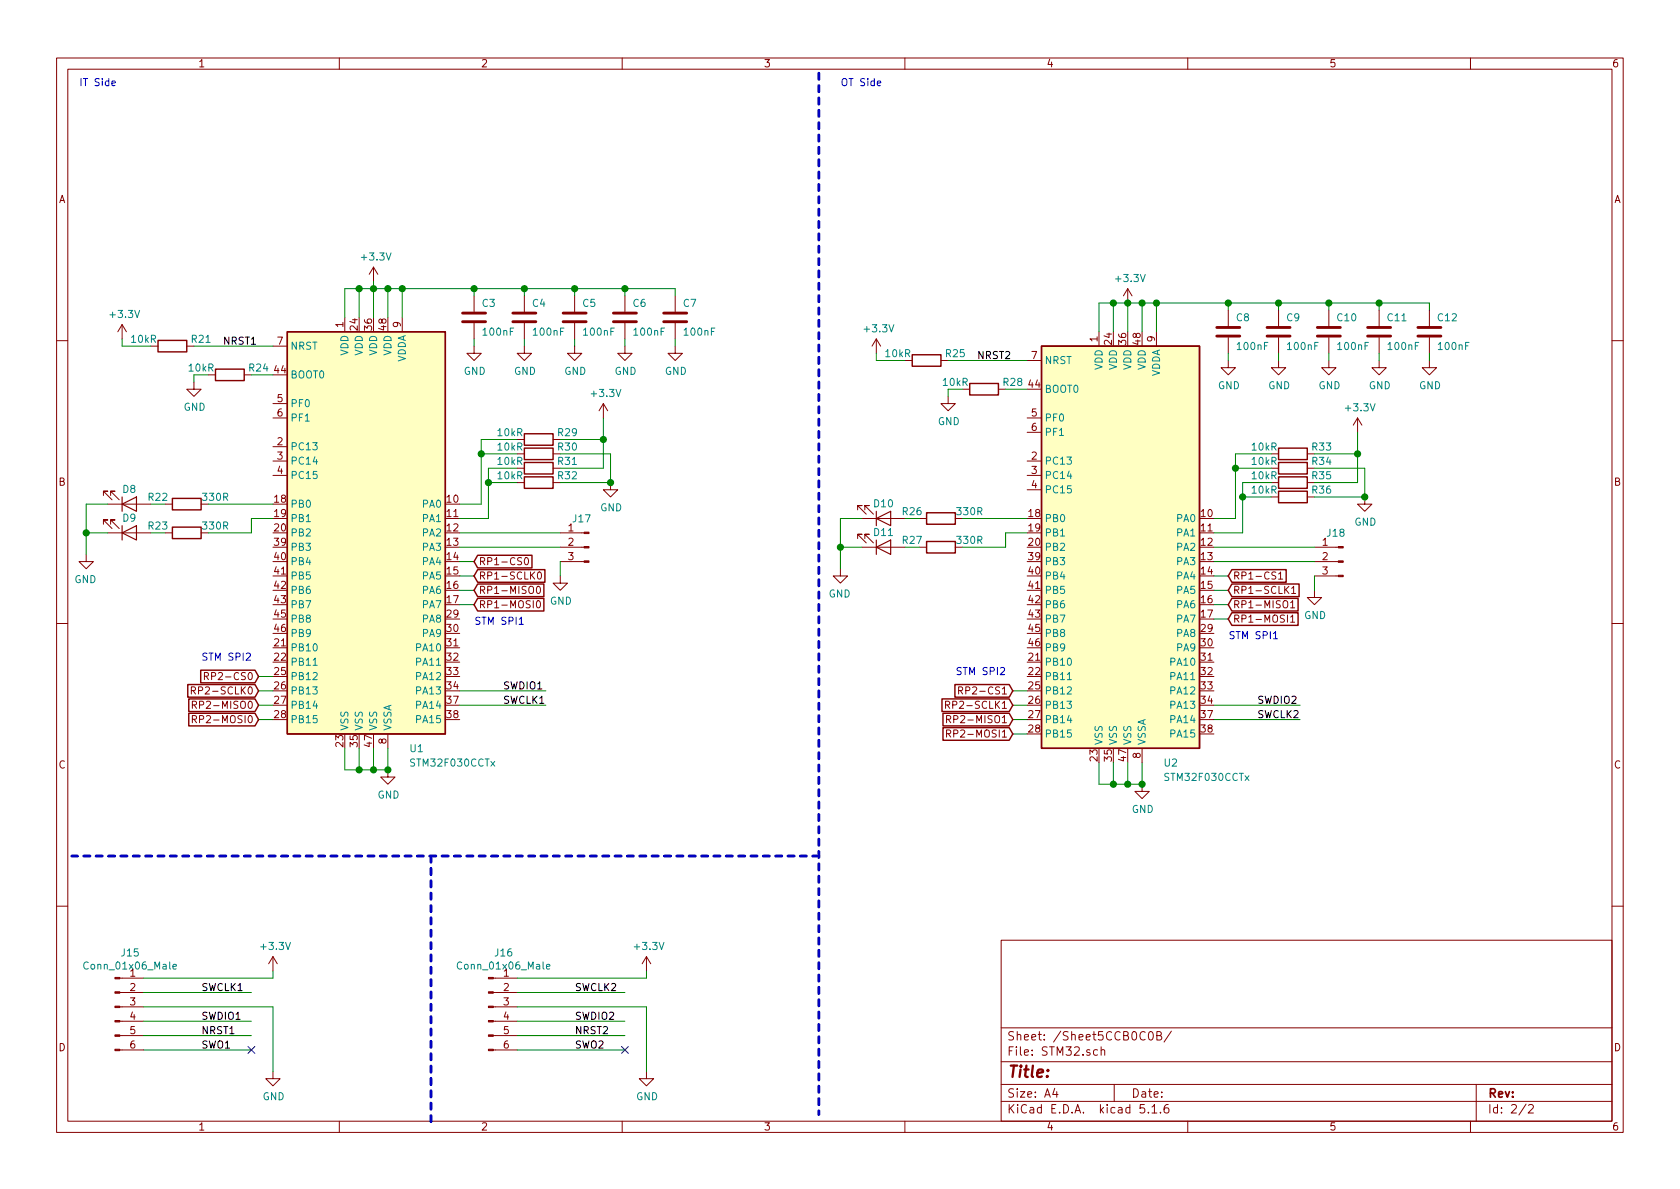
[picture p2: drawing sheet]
EESchema Schematic File Version 4
LIBS:networkScanner-cache
EELAYER 26 0
EELAYER END
$Descr A4 11693 8268
encoding utf-8
Sheet 2 2
Title ""
Date ""
Rev ""
Comp ""
Comment1 ""
Comment2 ""
Comment3 ""
Comment4 ""
$EndDescr
$Comp
L MCU_ST_STM32F0:STM32F030CCTx U?
U 1 1
P 2600 3700
AR Path="/5CCB0DD6" Ref="U?"  Part="1" 
AR Path="/5CCB0C0C/5CCB0DD6" Ref="U1"  Part="1" 
F 0 "U1" H 2900 2200 50  0000 C CNN
F 1 "STM32F030CCTx" H 3150 2100 50  0000 C CNN
F 2 "Package_QFP:LQFP-48_7x7mm_P0.5mm" H 2000 2300 50  0001 R CNN
F 3 "http://www.st.com/st-web-ui/static/active/en/resource/technical/document/datasheet/DM00088500.pdf" H 2600 3700 50  0001 C CNN
	1    2600 3700
	1    0    0    -1  
$EndComp
$Comp
L MCU_ST_STM32F0:STM32F030CCTx U?
U 1 1
P 7850 3800
AR Path="/5CCB1128" Ref="U?"  Part="1" 
AR Path="/5CCB0C0C/5CCB1128" Ref="U2"  Part="1" 
F 0 "U2" H 8150 2300 50  0000 C CNN
F 1 "STM32F030CCTx" H 8400 2200 50  0000 C CNN
F 2 "Package_QFP:LQFP-48_7x7mm_P0.5mm" H 7250 2400 50  0001 R CNN
F 3 "http://www.st.com/st-web-ui/static/active/en/resource/technical/document/datasheet/DM00088500.pdf" H 7850 3800 50  0001 C CNN
	1    7850 3800
	1    0    0    -1  
$EndComp
$Comp
L power:+3.3V #PWR?
U 1 1
P 2600 1950
AR Path="/5CCBFDB9" Ref="#PWR?"  Part="1" 
AR Path="/5CCB0C0C/5CCBFDB9" Ref="#PWR0110"  Part="1" 
F 0 "#PWR0110" H 2600 1800 50  0001 C CNN
F 1 "+3.3V" H 2615 2123 50  0000 C CNN
F 2 "" H 2600 1950 50  0001 C CNN
F 3 "" H 2600 1950 50  0001 C CNN
	1    2600 1950
	1    0    0    -1  
$EndComp
Wire Notes Line width 20
	5700 500  5700 7750
Wire Wire Line
	2400 2200 2400 2000
Wire Wire Line
	2500 2200 2500 2000
Wire Wire Line
	2400 2000 2500 2000
Connection ~ 2500 2000
Wire Wire Line
	2500 2000 2600 2000
Wire Wire Line
	2600 2200 2600 2000
Connection ~ 2600 2000
Wire Wire Line
	2600 2000 2700 2000
Wire Wire Line
	2700 2000 2700 2200
Wire Wire Line
	2700 2000 2800 2000
Wire Wire Line
	2800 2000 2800 2200
Connection ~ 2700 2000
$Comp
L power:+3.3V #PWR?
U 1 1
P 7850 2100
AR Path="/5CE3070F" Ref="#PWR?"  Part="1" 
AR Path="/5CCB0C0C/5CE3070F" Ref="#PWR0141"  Part="1" 
F 0 "#PWR0141" H 7850 1950 50  0001 C CNN
F 1 "+3.3V" H 7865 2273 50  0000 C CNN
F 2 "" H 7850 2100 50  0001 C CNN
F 3 "" H 7850 2100 50  0001 C CNN
	1    7850 2100
	1    0    0    -1  
$EndComp
Wire Wire Line
	7650 2300 7650 2100
Wire Wire Line
	7750 2300 7750 2100
Wire Wire Line
	7650 2100 7750 2100
Connection ~ 7750 2100
Wire Wire Line
	7750 2100 7850 2100
Wire Wire Line
	7850 2300 7850 2100
Connection ~ 7850 2100
Wire Wire Line
	7850 2100 7950 2100
Wire Wire Line
	7950 2100 7950 2300
Wire Wire Line
	7950 2100 8050 2100
Wire Wire Line
	8050 2100 8050 2300
Connection ~ 7950 2100
$Comp
L power:GND #PWR?
U 1 1
P 2700 5350
AR Path="/5CE3B4EA" Ref="#PWR?"  Part="1" 
AR Path="/5CCB0C0C/5CE3B4EA" Ref="#PWR0142"  Part="1" 
F 0 "#PWR0142" H 2700 5100 50  0001 C CNN
F 1 "GND" H 2705 5177 50  0000 C CNN
F 2 "" H 2700 5350 50  0001 C CNN
F 3 "" H 2700 5350 50  0001 C CNN
	1    2700 5350
	1    0    0    -1  
$EndComp
Wire Wire Line
	2700 5350 2700 5200
Wire Wire Line
	2600 5200 2600 5350
Wire Wire Line
	2600 5350 2700 5350
Connection ~ 2700 5350
Wire Wire Line
	2500 5200 2500 5350
Wire Wire Line
	2500 5350 2600 5350
Connection ~ 2600 5350
Wire Wire Line
	2400 5200 2400 5350
Wire Wire Line
	2400 5350 2500 5350
Connection ~ 2500 5350
$Comp
L power:GND #PWR?
U 1 1
P 7950 5450
AR Path="/5CE3BC42" Ref="#PWR?"  Part="1" 
AR Path="/5CCB0C0C/5CE3BC42" Ref="#PWR0143"  Part="1" 
F 0 "#PWR0143" H 7950 5200 50  0001 C CNN
F 1 "GND" H 7955 5277 50  0000 C CNN
F 2 "" H 7950 5450 50  0001 C CNN
F 3 "" H 7950 5450 50  0001 C CNN
	1    7950 5450
	1    0    0    -1  
$EndComp
Wire Wire Line
	7950 5450 7950 5300
Wire Wire Line
	7850 5300 7850 5450
Wire Wire Line
	7850 5450 7950 5450
Connection ~ 7950 5450
Wire Wire Line
	7750 5300 7750 5450
Wire Wire Line
	7750 5450 7850 5450
Connection ~ 7850 5450
Wire Wire Line
	7650 5300 7650 5450
Wire Wire Line
	7650 5450 7750 5450
Connection ~ 7750 5450
Text GLabel 3300 4100 2    50   Input ~ 0
RP1-MISO0
Text GLabel 3300 4200 2    50   Input ~ 0
RP1-MOSI0
Text GLabel 3300 4000 2    50   Input ~ 0
RP1-SCLK0
Text GLabel 1800 4800 0    50   Input ~ 0
RP2-SCLK0
Text GLabel 1800 4900 0    50   Input ~ 0
RP2-MISO0
Text GLabel 1800 5000 0    50   Input ~ 0
RP2-MOSI0
$Comp
L Connector:Conn_01x03_Male J?
U 1 1
P 4100 3800
AR Path="/5CE41322" Ref="J?"  Part="1" 
AR Path="/5CCB0C0C/5CE41322" Ref="J17"  Part="1" 
F 0 "J17" H 4150 4000 50  0000 C CNN
F 1 "Conn_01x03_Male" H 4206 3987 50  0001 C CNN
F 2 "Connector_PinHeader_2.54mm:PinHeader_1x03_P2.54mm_Vertical" H 4100 3800 50  0001 C CNN
F 3 "~" H 4100 3800 50  0001 C CNN
	1    4100 3800
	-1   0    0    -1  
$EndComp
$Comp
L power:GND #PWR?
U 1 1
P 3900 4000
AR Path="/5CE4132B" Ref="#PWR?"  Part="1" 
AR Path="/5CCB0C0C/5CE4132B" Ref="#PWR0144"  Part="1" 
F 0 "#PWR0144" H 3900 3750 50  0001 C CNN
F 1 "GND" H 3905 3827 50  0000 C CNN
F 2 "" H 3900 4000 50  0001 C CNN
F 3 "" H 3900 4000 50  0001 C CNN
	1    3900 4000
	1    0    0    -1  
$EndComp
Wire Wire Line
	3900 3900 3900 4000
Wire Wire Line
	3200 3700 3900 3700
Wire Wire Line
	3200 3800 3900 3800
Wire Wire Line
	3200 4000 3300 4000
Wire Wire Line
	3300 4100 3200 4100
Wire Wire Line
	3300 4200 3200 4200
Wire Wire Line
	1800 4800 1900 4800
Wire Wire Line
	1900 4900 1800 4900
Wire Wire Line
	1900 5000 1800 5000
$Comp
L Device:C C3
U 1 1
P 3300 2200
F 0 "C3" H 3350 2300 50  0000 L CNN
F 1 "100nF" H 3350 2100 50  0000 L CNN
F 2 "Capacitor_SMD:C_0603_1608Metric_Pad1.05x0.95mm_HandSolder" H 3338 2050 50  0001 C CNN
F 3 "~" H 3300 2200 50  0001 C CNN
	1    3300 2200
	1    0    0    -1  
$EndComp
$Comp
L Device:C C4
U 1 1
P 3650 2200
F 0 "C4" H 3700 2300 50  0000 L CNN
F 1 "100nF" H 3700 2100 50  0000 L CNN
F 2 "Capacitor_SMD:C_0603_1608Metric_Pad1.05x0.95mm_HandSolder" H 3688 2050 50  0001 C CNN
F 3 "~" H 3650 2200 50  0001 C CNN
	1    3650 2200
	1    0    0    -1  
$EndComp
$Comp
L Device:C C5
U 1 1
P 4000 2200
F 0 "C5" H 4050 2300 50  0000 L CNN
F 1 "100nF" H 4050 2100 50  0000 L CNN
F 2 "Capacitor_SMD:C_0603_1608Metric_Pad1.05x0.95mm_HandSolder" H 4038 2050 50  0001 C CNN
F 3 "~" H 4000 2200 50  0001 C CNN
	1    4000 2200
	1    0    0    -1  
$EndComp
$Comp
L Device:C C6
U 1 1
P 4350 2200
F 0 "C6" H 4400 2300 50  0000 L CNN
F 1 "100nF" H 4400 2100 50  0000 L CNN
F 2 "Capacitor_SMD:C_0603_1608Metric_Pad1.05x0.95mm_HandSolder" H 4388 2050 50  0001 C CNN
F 3 "~" H 4350 2200 50  0001 C CNN
	1    4350 2200
	1    0    0    -1  
$EndComp
$Comp
L Device:C C7
U 1 1
P 4700 2200
F 0 "C7" H 4750 2300 50  0000 L CNN
F 1 "100nF" H 4750 2100 50  0000 L CNN
F 2 "Capacitor_SMD:C_0603_1608Metric_Pad1.05x0.95mm_HandSolder" H 4738 2050 50  0001 C CNN
F 3 "~" H 4700 2200 50  0001 C CNN
	1    4700 2200
	1    0    0    -1  
$EndComp
Wire Wire Line
	2800 2000 3300 2000
Wire Wire Line
	4700 2000 4700 2050
Connection ~ 2800 2000
Wire Wire Line
	4350 2050 4350 2000
Connection ~ 4350 2000
Wire Wire Line
	4350 2000 4700 2000
Wire Wire Line
	4000 2050 4000 2000
Connection ~ 4000 2000
Wire Wire Line
	4000 2000 4350 2000
Wire Wire Line
	3650 2050 3650 2000
Connection ~ 3650 2000
Wire Wire Line
	3650 2000 4000 2000
Wire Wire Line
	3300 2050 3300 2000
Connection ~ 3300 2000
Wire Wire Line
	3300 2000 3650 2000
$Comp
L power:GND #PWR?
U 1 1
P 3300 2400
AR Path="/5CE4A768" Ref="#PWR?"  Part="1" 
AR Path="/5CCB0C0C/5CE4A768" Ref="#PWR0145"  Part="1" 
F 0 "#PWR0145" H 3300 2150 50  0001 C CNN
F 1 "GND" H 3305 2227 50  0000 C CNN
F 2 "" H 3300 2400 50  0001 C CNN
F 3 "" H 3300 2400 50  0001 C CNN
	1    3300 2400
	1    0    0    -1  
$EndComp
$Comp
L power:GND #PWR?
U 1 1
P 3650 2400
AR Path="/5CE4A7FB" Ref="#PWR?"  Part="1" 
AR Path="/5CCB0C0C/5CE4A7FB" Ref="#PWR0146"  Part="1" 
F 0 "#PWR0146" H 3650 2150 50  0001 C CNN
F 1 "GND" H 3655 2227 50  0000 C CNN
F 2 "" H 3650 2400 50  0001 C CNN
F 3 "" H 3650 2400 50  0001 C CNN
	1    3650 2400
	1    0    0    -1  
$EndComp
$Comp
L power:GND #PWR?
U 1 1
P 4000 2400
AR Path="/5CE4A81E" Ref="#PWR?"  Part="1" 
AR Path="/5CCB0C0C/5CE4A81E" Ref="#PWR0147"  Part="1" 
F 0 "#PWR0147" H 4000 2150 50  0001 C CNN
F 1 "GND" H 4005 2227 50  0000 C CNN
F 2 "" H 4000 2400 50  0001 C CNN
F 3 "" H 4000 2400 50  0001 C CNN
	1    4000 2400
	1    0    0    -1  
$EndComp
$Comp
L power:GND #PWR?
U 1 1
P 4350 2400
AR Path="/5CE4A841" Ref="#PWR?"  Part="1" 
AR Path="/5CCB0C0C/5CE4A841" Ref="#PWR0148"  Part="1" 
F 0 "#PWR0148" H 4350 2150 50  0001 C CNN
F 1 "GND" H 4355 2227 50  0000 C CNN
F 2 "" H 4350 2400 50  0001 C CNN
F 3 "" H 4350 2400 50  0001 C CNN
	1    4350 2400
	1    0    0    -1  
$EndComp
$Comp
L power:GND #PWR?
U 1 1
P 4700 2400
AR Path="/5CE4A864" Ref="#PWR?"  Part="1" 
AR Path="/5CCB0C0C/5CE4A864" Ref="#PWR0149"  Part="1" 
F 0 "#PWR0149" H 4700 2150 50  0001 C CNN
F 1 "GND" H 4705 2227 50  0000 C CNN
F 2 "" H 4700 2400 50  0001 C CNN
F 3 "" H 4700 2400 50  0001 C CNN
	1    4700 2400
	1    0    0    -1  
$EndComp
Wire Wire Line
	3300 2350 3300 2400
Wire Wire Line
	3650 2350 3650 2400
Wire Wire Line
	4000 2350 4000 2400
Wire Wire Line
	4350 2350 4350 2400
Wire Wire Line
	4700 2350 4700 2400
Wire Wire Line
	2600 1950 2600 2000
$Comp
L power:GND #PWR?
U 1 1
P 1350 2650
AR Path="/5CE4FB26" Ref="#PWR?"  Part="1" 
AR Path="/5CCB0C0C/5CE4FB26" Ref="#PWR0150"  Part="1" 
F 0 "#PWR0150" H 1350 2400 50  0001 C CNN
F 1 "GND" H 1355 2477 50  0000 C CNN
F 2 "" H 1350 2650 50  0001 C CNN
F 3 "" H 1350 2650 50  0001 C CNN
	1    1350 2650
	1    0    0    -1  
$EndComp
$Comp
L Device:R R?
U 1 1
P 1600 2600
AR Path="/5CE4FE56" Ref="R?"  Part="1" 
AR Path="/5CCB0C0C/5CE4FE56" Ref="R24"  Part="1" 
F 0 "R24" V 1550 2800 50  0000 C CNN
F 1 "10kR" V 1550 2400 50  0000 C CNN
F 2 "Resistor_SMD:R_0603_1608Metric_Pad1.05x0.95mm_HandSolder" V 1530 2600 50  0001 C CNN
F 3 "~" H 1600 2600 50  0001 C CNN
	1    1600 2600
	0    1    1    0   
$EndComp
Wire Wire Line
	1900 2600 1750 2600
Wire Wire Line
	1450 2600 1350 2600
Wire Wire Line
	1350 2600 1350 2650
$Comp
L Device:LED D?
U 1 1
P 900 3500
AR Path="/5CE53D23" Ref="D?"  Part="1" 
AR Path="/5CCB0C0C/5CE53D23" Ref="D8"  Part="1" 
F 0 "D8" H 900 3400 50  0000 C CNN
F 1 "LED" H 900 3400 50  0001 C CNN
F 2 "LED_SMD:LED_0805_2012Metric_Pad1.15x1.40mm_HandSolder" H 900 3500 50  0001 C CNN
F 3 "~" H 900 3500 50  0001 C CNN
	1    900  3500
	1    0    0    1   
$EndComp
$Comp
L Device:R R?
U 1 1
P 1300 3500
AR Path="/5CE53D2A" Ref="R?"  Part="1" 
AR Path="/5CCB0C0C/5CE53D2A" Ref="R22"  Part="1" 
F 0 "R22" V 1250 3700 50  0000 C CNN
F 1 "330R" V 1250 3300 50  0000 C CNN
F 2 "Resistor_SMD:R_0603_1608Metric_Pad1.05x0.95mm_HandSolder" V 1230 3500 50  0001 C CNN
F 3 "~" H 1300 3500 50  0001 C CNN
	1    1300 3500
	0    -1   1    0   
$EndComp
$Comp
L Device:LED D?
U 1 1
P 900 3700
AR Path="/5CE53D31" Ref="D?"  Part="1" 
AR Path="/5CCB0C0C/5CE53D31" Ref="D9"  Part="1" 
F 0 "D9" H 900 3600 50  0000 C CNN
F 1 "LED" H 900 3600 50  0001 C CNN
F 2 "LED_SMD:LED_0805_2012Metric_Pad1.15x1.40mm_HandSolder" H 900 3700 50  0001 C CNN
F 3 "~" H 900 3700 50  0001 C CNN
	1    900  3700
	1    0    0    1   
$EndComp
$Comp
L Device:R R?
U 1 1
P 1300 3700
AR Path="/5CE53D38" Ref="R?"  Part="1" 
AR Path="/5CCB0C0C/5CE53D38" Ref="R23"  Part="1" 
F 0 "R23" V 1250 3900 50  0000 C CNN
F 1 "330R" V 1250 3500 50  0000 C CNN
F 2 "Resistor_SMD:R_0603_1608Metric_Pad1.05x0.95mm_HandSolder" V 1230 3700 50  0001 C CNN
F 3 "~" H 1300 3700 50  0001 C CNN
	1    1300 3700
	0    -1   1    0   
$EndComp
Wire Wire Line
	1150 3500 1050 3500
Wire Wire Line
	1150 3700 1050 3700
Wire Wire Line
	750  3500 600  3500
Wire Wire Line
	600  3500 600  3700
Wire Wire Line
	750  3700 600  3700
Connection ~ 600  3700
Wire Wire Line
	600  3700 600  3850
$Comp
L power:GND #PWR?
U 1 1
P 600 3850
AR Path="/5CE53D4A" Ref="#PWR?"  Part="1" 
AR Path="/5CCB0C0C/5CE53D4A" Ref="#PWR0151"  Part="1" 
F 0 "#PWR0151" H 600 3600 50  0001 C CNN
F 1 "GND" H 605 3677 50  0000 C CNN
F 2 "" H 600 3850 50  0001 C CNN
F 3 "" H 600 3850 50  0001 C CNN
	1    600  3850
	-1   0    0    -1  
$EndComp
Wire Wire Line
	1450 3700 1750 3700
Wire Wire Line
	1450 3500 1900 3500
Wire Wire Line
	1750 3600 1900 3600
Wire Wire Line
	1750 3600 1750 3700
$Comp
L Connector:Conn_01x06_Male J15
U 1 1
P 800 7000
F 0 "J15" H 906 7378 50  0000 C CNN
F 1 "Conn_01x06_Male" H 906 7287 50  0000 C CNN
F 2 "Connector_PinHeader_2.54mm:PinHeader_1x06_P2.54mm_Vertical" H 800 7000 50  0001 C CNN
F 3 "~" H 800 7000 50  0001 C CNN
	1    800  7000
	1    0    0    -1  
$EndComp
Wire Wire Line
	1000 6800 1900 6800
$Comp
L power:+3.3V #PWR?
U 1 1
P 1900 6750
AR Path="/5CE6B51F" Ref="#PWR?"  Part="1" 
AR Path="/5CCB0C0C/5CE6B51F" Ref="#PWR0152"  Part="1" 
F 0 "#PWR0152" H 1900 6600 50  0001 C CNN
F 1 "+3.3V" H 1915 6923 50  0000 C CNN
F 2 "" H 1900 6750 50  0001 C CNN
F 3 "" H 1900 6750 50  0001 C CNN
	1    1900 6750
	1    0    0    -1  
$EndComp
Wire Wire Line
	1900 6750 1900 6800
$Comp
L power:GND #PWR?
U 1 1
P 1900 7450
AR Path="/5CE6CE3D" Ref="#PWR?"  Part="1" 
AR Path="/5CCB0C0C/5CE6CE3D" Ref="#PWR0153"  Part="1" 
F 0 "#PWR0153" H 1900 7200 50  0001 C CNN
F 1 "GND" H 1905 7277 50  0000 C CNN
F 2 "" H 1900 7450 50  0001 C CNN
F 3 "" H 1900 7450 50  0001 C CNN
	1    1900 7450
	1    0    0    -1  
$EndComp
Wire Wire Line
	1000 7000 1900 7000
Wire Wire Line
	1900 7000 1900 7450
Wire Wire Line
	3200 4900 3800 4900
Wire Wire Line
	1000 6900 1750 6900
Wire Wire Line
	1000 7100 1750 7100
Wire Wire Line
	1000 7200 1750 7200
Wire Wire Line
	1000 7300 1750 7300
Text Label 1400 6900 0    50   ~ 0
SWCLK1
Text Label 1400 7100 0    50   ~ 0
SWDIO1
Text Label 1400 7200 0    50   ~ 0
NRST1
Text Label 1400 7300 0    50   ~ 0
SWO1
$Comp
L Device:R R?
U 1 1
P 1200 2400
AR Path="/5CE7AD67" Ref="R?"  Part="1" 
AR Path="/5CCB0C0C/5CE7AD67" Ref="R21"  Part="1" 
F 0 "R21" V 1150 2600 50  0000 C CNN
F 1 "10kR" V 1150 2200 50  0000 C CNN
F 2 "Resistor_SMD:R_0603_1608Metric_Pad1.05x0.95mm_HandSolder" V 1130 2400 50  0001 C CNN
F 3 "~" H 1200 2400 50  0001 C CNN
	1    1200 2400
	0    1    1    0   
$EndComp
Wire Wire Line
	1900 2400 1350 2400
Text Label 1550 2400 0    50   ~ 0
NRST1
Wire Notes Line width 20
	5700 5950 500  5950
Wire Notes Line width 20
	3000 5950 3000 7800
$Comp
L Connector:Conn_01x06_Male J16
U 1 1
P 3400 7000
F 0 "J16" H 3506 7378 50  0000 C CNN
F 1 "Conn_01x06_Male" H 3506 7287 50  0000 C CNN
F 2 "Connector_PinHeader_2.54mm:PinHeader_1x06_P2.54mm_Vertical" H 3400 7000 50  0001 C CNN
F 3 "~" H 3400 7000 50  0001 C CNN
	1    3400 7000
	1    0    0    -1  
$EndComp
Wire Wire Line
	3600 6800 4500 6800
$Comp
L power:+3.3V #PWR?
U 1 1
P 4500 6750
AR Path="/5CE83394" Ref="#PWR?"  Part="1" 
AR Path="/5CCB0C0C/5CE83394" Ref="#PWR0155"  Part="1" 
F 0 "#PWR0155" H 4500 6600 50  0001 C CNN
F 1 "+3.3V" H 4515 6923 50  0000 C CNN
F 2 "" H 4500 6750 50  0001 C CNN
F 3 "" H 4500 6750 50  0001 C CNN
	1    4500 6750
	1    0    0    -1  
$EndComp
Wire Wire Line
	4500 6750 4500 6800
$Comp
L power:GND #PWR?
U 1 1
P 4500 7450
AR Path="/5CE8339B" Ref="#PWR?"  Part="1" 
AR Path="/5CCB0C0C/5CE8339B" Ref="#PWR0156"  Part="1" 
F 0 "#PWR0156" H 4500 7200 50  0001 C CNN
F 1 "GND" H 4505 7277 50  0000 C CNN
F 2 "" H 4500 7450 50  0001 C CNN
F 3 "" H 4500 7450 50  0001 C CNN
	1    4500 7450
	1    0    0    -1  
$EndComp
Wire Wire Line
	3600 7000 4500 7000
Wire Wire Line
	4500 7000 4500 7450
Wire Wire Line
	3600 6900 4350 6900
Wire Wire Line
	3600 7100 4350 7100
Wire Wire Line
	3600 7200 4350 7200
Wire Wire Line
	3600 7300 4350 7300
Text Label 4000 6900 0    50   ~ 0
SWCLK2
Text Label 4000 7100 0    50   ~ 0
SWDIO2
Text Label 4000 7200 0    50   ~ 0
NRST2
Text Label 4000 7300 0    50   ~ 0
SWO2
Text Label 3500 4900 0    50   ~ 0
SWCLK1
Wire Wire Line
	3200 4800 3800 4800
Text Label 3500 4800 0    50   ~ 0
SWDIO1
NoConn ~ 1750 7300
NoConn ~ 4350 7300
$Comp
L Device:C C8
U 1 1
P 8550 2300
F 0 "C8" H 8600 2400 50  0000 L CNN
F 1 "100nF" H 8600 2200 50  0000 L CNN
F 2 "Capacitor_SMD:C_0603_1608Metric_Pad1.05x0.95mm_HandSolder" H 8588 2150 50  0001 C CNN
F 3 "~" H 8550 2300 50  0001 C CNN
	1    8550 2300
	1    0    0    -1  
$EndComp
$Comp
L Device:C C9
U 1 1
P 8900 2300
F 0 "C9" H 8950 2400 50  0000 L CNN
F 1 "100nF" H 8950 2200 50  0000 L CNN
F 2 "Capacitor_SMD:C_0603_1608Metric_Pad1.05x0.95mm_HandSolder" H 8938 2150 50  0001 C CNN
F 3 "~" H 8900 2300 50  0001 C CNN
	1    8900 2300
	1    0    0    -1  
$EndComp
$Comp
L Device:C C10
U 1 1
P 9250 2300
F 0 "C10" H 9300 2400 50  0000 L CNN
F 1 "100nF" H 9300 2200 50  0000 L CNN
F 2 "Capacitor_SMD:C_0603_1608Metric_Pad1.05x0.95mm_HandSolder" H 9288 2150 50  0001 C CNN
F 3 "~" H 9250 2300 50  0001 C CNN
	1    9250 2300
	1    0    0    -1  
$EndComp
$Comp
L Device:C C11
U 1 1
P 9600 2300
F 0 "C11" H 9650 2400 50  0000 L CNN
F 1 "100nF" H 9650 2200 50  0000 L CNN
F 2 "Capacitor_SMD:C_0603_1608Metric_Pad1.05x0.95mm_HandSolder" H 9638 2150 50  0001 C CNN
F 3 "~" H 9600 2300 50  0001 C CNN
	1    9600 2300
	1    0    0    -1  
$EndComp
$Comp
L Device:C C12
U 1 1
P 9950 2300
F 0 "C12" H 10000 2400 50  0000 L CNN
F 1 "100nF" H 10000 2200 50  0000 L CNN
F 2 "Capacitor_SMD:C_0603_1608Metric_Pad1.05x0.95mm_HandSolder" H 9988 2150 50  0001 C CNN
F 3 "~" H 9950 2300 50  0001 C CNN
	1    9950 2300
	1    0    0    -1  
$EndComp
Wire Wire Line
	8050 2100 8550 2100
Wire Wire Line
	9950 2100 9950 2150
Wire Wire Line
	9600 2150 9600 2100
Connection ~ 9600 2100
Wire Wire Line
	9600 2100 9950 2100
Wire Wire Line
	9250 2150 9250 2100
Connection ~ 9250 2100
Wire Wire Line
	9250 2100 9600 2100
Wire Wire Line
	8900 2150 8900 2100
Connection ~ 8900 2100
Wire Wire Line
	8900 2100 9250 2100
Wire Wire Line
	8550 2150 8550 2100
Connection ~ 8550 2100
Wire Wire Line
	8550 2100 8900 2100
$Comp
L power:GND #PWR?
U 1 1
P 8550 2500
AR Path="/5CE8DF69" Ref="#PWR?"  Part="1" 
AR Path="/5CCB0C0C/5CE8DF69" Ref="#PWR0157"  Part="1" 
F 0 "#PWR0157" H 8550 2250 50  0001 C CNN
F 1 "GND" H 8555 2327 50  0000 C CNN
F 2 "" H 8550 2500 50  0001 C CNN
F 3 "" H 8550 2500 50  0001 C CNN
	1    8550 2500
	1    0    0    -1  
$EndComp
$Comp
L power:GND #PWR?
U 1 1
P 8900 2500
AR Path="/5CE8DF6F" Ref="#PWR?"  Part="1" 
AR Path="/5CCB0C0C/5CE8DF6F" Ref="#PWR0158"  Part="1" 
F 0 "#PWR0158" H 8900 2250 50  0001 C CNN
F 1 "GND" H 8905 2327 50  0000 C CNN
F 2 "" H 8900 2500 50  0001 C CNN
F 3 "" H 8900 2500 50  0001 C CNN
	1    8900 2500
	1    0    0    -1  
$EndComp
$Comp
L power:GND #PWR?
U 1 1
P 9250 2500
AR Path="/5CE8DF75" Ref="#PWR?"  Part="1" 
AR Path="/5CCB0C0C/5CE8DF75" Ref="#PWR0159"  Part="1" 
F 0 "#PWR0159" H 9250 2250 50  0001 C CNN
F 1 "GND" H 9255 2327 50  0000 C CNN
F 2 "" H 9250 2500 50  0001 C CNN
F 3 "" H 9250 2500 50  0001 C CNN
	1    9250 2500
	1    0    0    -1  
$EndComp
$Comp
L power:GND #PWR?
U 1 1
P 9600 2500
AR Path="/5CE8DF7B" Ref="#PWR?"  Part="1" 
AR Path="/5CCB0C0C/5CE8DF7B" Ref="#PWR0160"  Part="1" 
F 0 "#PWR0160" H 9600 2250 50  0001 C CNN
F 1 "GND" H 9605 2327 50  0000 C CNN
F 2 "" H 9600 2500 50  0001 C CNN
F 3 "" H 9600 2500 50  0001 C CNN
	1    9600 2500
	1    0    0    -1  
$EndComp
$Comp
L power:GND #PWR?
U 1 1
P 9950 2500
AR Path="/5CE8DF81" Ref="#PWR?"  Part="1" 
AR Path="/5CCB0C0C/5CE8DF81" Ref="#PWR0161"  Part="1" 
F 0 "#PWR0161" H 9950 2250 50  0001 C CNN
F 1 "GND" H 9955 2327 50  0000 C CNN
F 2 "" H 9950 2500 50  0001 C CNN
F 3 "" H 9950 2500 50  0001 C CNN
	1    9950 2500
	1    0    0    -1  
$EndComp
Wire Wire Line
	8550 2450 8550 2500
Wire Wire Line
	8900 2450 8900 2500
Wire Wire Line
	9250 2450 9250 2500
Wire Wire Line
	9600 2450 9600 2500
Wire Wire Line
	9950 2450 9950 2500
Connection ~ 8050 2100
Text GLabel 8550 4200 2    50   Input ~ 0
RP1-MISO1
Text GLabel 8550 4300 2    50   Input ~ 0
RP1-MOSI1
Text GLabel 8550 4100 2    50   Input ~ 0
RP1-SCLK1
$Comp
L Connector:Conn_01x03_Male J?
U 1 1
P 9350 3900
AR Path="/5CE91029" Ref="J?"  Part="1" 
AR Path="/5CCB0C0C/5CE91029" Ref="J18"  Part="1" 
F 0 "J18" H 9400 4100 50  0000 C CNN
F 1 "Conn_01x03_Male" H 9456 4087 50  0001 C CNN
F 2 "Connector_PinHeader_2.54mm:PinHeader_1x03_P2.54mm_Vertical" H 9350 3900 50  0001 C CNN
F 3 "~" H 9350 3900 50  0001 C CNN
	1    9350 3900
	-1   0    0    -1  
$EndComp
$Comp
L power:GND #PWR?
U 1 1
P 9150 4100
AR Path="/5CE9102F" Ref="#PWR?"  Part="1" 
AR Path="/5CCB0C0C/5CE9102F" Ref="#PWR0162"  Part="1" 
F 0 "#PWR0162" H 9150 3850 50  0001 C CNN
F 1 "GND" H 9155 3927 50  0000 C CNN
F 2 "" H 9150 4100 50  0001 C CNN
F 3 "" H 9150 4100 50  0001 C CNN
	1    9150 4100
	1    0    0    -1  
$EndComp
Wire Wire Line
	9150 4000 9150 4100
Wire Wire Line
	8450 3800 9150 3800
Wire Wire Line
	8450 3900 9150 3900
Wire Wire Line
	8450 5000 9050 5000
Text Label 8750 5000 0    50   ~ 0
SWCLK2
Wire Wire Line
	8450 4900 9050 4900
Text Label 8750 4900 0    50   ~ 0
SWDIO2
Wire Wire Line
	8550 4100 8450 4100
Wire Wire Line
	8550 4200 8450 4200
Wire Wire Line
	8550 4300 8450 4300
Text GLabel 7050 4900 0    50   Input ~ 0
RP2-SCLK1
Text GLabel 7050 5000 0    50   Input ~ 0
RP2-MISO1
Text GLabel 7050 5100 0    50   Input ~ 0
RP2-MOSI1
Wire Wire Line
	7050 4900 7150 4900
Wire Wire Line
	7150 5000 7050 5000
Wire Wire Line
	7150 5100 7050 5100
$Comp
L power:GND #PWR?
U 1 1
P 6600 2750
AR Path="/5CE9E4A0" Ref="#PWR?"  Part="1" 
AR Path="/5CCB0C0C/5CE9E4A0" Ref="#PWR0163"  Part="1" 
F 0 "#PWR0163" H 6600 2500 50  0001 C CNN
F 1 "GND" H 6605 2577 50  0000 C CNN
F 2 "" H 6600 2750 50  0001 C CNN
F 3 "" H 6600 2750 50  0001 C CNN
	1    6600 2750
	1    0    0    -1  
$EndComp
$Comp
L Device:R R?
U 1 1
P 6850 2700
AR Path="/5CE9E4A6" Ref="R?"  Part="1" 
AR Path="/5CCB0C0C/5CE9E4A6" Ref="R28"  Part="1" 
F 0 "R28" V 6800 2900 50  0000 C CNN
F 1 "10kR" V 6800 2500 50  0000 C CNN
F 2 "Resistor_SMD:R_0603_1608Metric_Pad1.05x0.95mm_HandSolder" V 6780 2700 50  0001 C CNN
F 3 "~" H 6850 2700 50  0001 C CNN
	1    6850 2700
	0    1    1    0   
$EndComp
Wire Wire Line
	7150 2700 7000 2700
Wire Wire Line
	6700 2700 6600 2700
Wire Wire Line
	6600 2700 6600 2750
$Comp
L Device:LED D?
U 1 1
P 6150 3600
AR Path="/5CE9E4AF" Ref="D?"  Part="1" 
AR Path="/5CCB0C0C/5CE9E4AF" Ref="D10"  Part="1" 
F 0 "D10" H 6150 3500 50  0000 C CNN
F 1 "LED" H 6150 3500 50  0001 C CNN
F 2 "LED_SMD:LED_0805_2012Metric_Pad1.15x1.40mm_HandSolder" H 6150 3600 50  0001 C CNN
F 3 "~" H 6150 3600 50  0001 C CNN
	1    6150 3600
	1    0    0    1   
$EndComp
$Comp
L Device:R R?
U 1 1
P 6550 3600
AR Path="/5CE9E4B5" Ref="R?"  Part="1" 
AR Path="/5CCB0C0C/5CE9E4B5" Ref="R26"  Part="1" 
F 0 "R26" V 6500 3800 50  0000 C CNN
F 1 "330R" V 6500 3400 50  0000 C CNN
F 2 "Resistor_SMD:R_0603_1608Metric_Pad1.05x0.95mm_HandSolder" V 6480 3600 50  0001 C CNN
F 3 "~" H 6550 3600 50  0001 C CNN
	1    6550 3600
	0    -1   1    0   
$EndComp
$Comp
L Device:LED D?
U 1 1
P 6150 3800
AR Path="/5CE9E4BB" Ref="D?"  Part="1" 
AR Path="/5CCB0C0C/5CE9E4BB" Ref="D11"  Part="1" 
F 0 "D11" H 6150 3700 50  0000 C CNN
F 1 "LED" H 6150 3700 50  0001 C CNN
F 2 "LED_SMD:LED_0805_2012Metric_Pad1.15x1.40mm_HandSolder" H 6150 3800 50  0001 C CNN
F 3 "~" H 6150 3800 50  0001 C CNN
	1    6150 3800
	1    0    0    1   
$EndComp
$Comp
L Device:R R?
U 1 1
P 6550 3800
AR Path="/5CE9E4C1" Ref="R?"  Part="1" 
AR Path="/5CCB0C0C/5CE9E4C1" Ref="R27"  Part="1" 
F 0 "R27" V 6500 4000 50  0000 C CNN
F 1 "330R" V 6500 3600 50  0000 C CNN
F 2 "Resistor_SMD:R_0603_1608Metric_Pad1.05x0.95mm_HandSolder" V 6480 3800 50  0001 C CNN
F 3 "~" H 6550 3800 50  0001 C CNN
	1    6550 3800
	0    -1   1    0   
$EndComp
Wire Wire Line
	6400 3600 6300 3600
Wire Wire Line
	6400 3800 6300 3800
Wire Wire Line
	6000 3600 5850 3600
Wire Wire Line
	5850 3600 5850 3800
Wire Wire Line
	6000 3800 5850 3800
Connection ~ 5850 3800
Wire Wire Line
	5850 3800 5850 3950
$Comp
L power:GND #PWR?
U 1 1
P 5850 3950
AR Path="/5CE9E4CE" Ref="#PWR?"  Part="1" 
AR Path="/5CCB0C0C/5CE9E4CE" Ref="#PWR0164"  Part="1" 
F 0 "#PWR0164" H 5850 3700 50  0001 C CNN
F 1 "GND" H 5855 3777 50  0000 C CNN
F 2 "" H 5850 3950 50  0001 C CNN
F 3 "" H 5850 3950 50  0001 C CNN
	1    5850 3950
	-1   0    0    -1  
$EndComp
Wire Wire Line
	6700 3800 7000 3800
Wire Wire Line
	6700 3600 7150 3600
Wire Wire Line
	7000 3700 7150 3700
Wire Wire Line
	7000 3700 7000 3800
$Comp
L Device:R R?
U 1 1
P 6450 2500
AR Path="/5CE9E4DE" Ref="R?"  Part="1" 
AR Path="/5CCB0C0C/5CE9E4DE" Ref="R25"  Part="1" 
F 0 "R25" V 6400 2700 50  0000 C CNN
F 1 "10kR" V 6400 2300 50  0000 C CNN
F 2 "Resistor_SMD:R_0603_1608Metric_Pad1.05x0.95mm_HandSolder" V 6380 2500 50  0001 C CNN
F 3 "~" H 6450 2500 50  0001 C CNN
	1    6450 2500
	0    1    1    0   
$EndComp
Wire Wire Line
	7150 2500 6600 2500
Text Label 6800 2500 0    50   ~ 0
NRST2
$Comp
L Device:R R?
U 1 1
P 3750 3050
AR Path="/5CEA43C4" Ref="R?"  Part="1" 
AR Path="/5CCB0C0C/5CEA43C4" Ref="R29"  Part="1" 
F 0 "R29" V 3700 3250 50  0000 C CNN
F 1 "10kR" V 3700 2850 50  0000 C CNN
F 2 "Resistor_SMD:R_0603_1608Metric_Pad1.05x0.95mm_HandSolder" V 3680 3050 50  0001 C CNN
F 3 "~" H 3750 3050 50  0001 C CNN
	1    3750 3050
	0    1    1    0   
$EndComp
$Comp
L Device:R R?
U 1 1
P 3750 3150
AR Path="/5CEA44B9" Ref="R?"  Part="1" 
AR Path="/5CCB0C0C/5CEA44B9" Ref="R30"  Part="1" 
F 0 "R30" V 3700 3350 50  0000 C CNN
F 1 "10kR" V 3700 2950 50  0000 C CNN
F 2 "Resistor_SMD:R_0603_1608Metric_Pad1.05x0.95mm_HandSolder" V 3680 3150 50  0001 C CNN
F 3 "~" H 3750 3150 50  0001 C CNN
	1    3750 3150
	0    1    1    0   
$EndComp
$Comp
L Device:R R?
U 1 1
P 3750 3250
AR Path="/5CEA455F" Ref="R?"  Part="1" 
AR Path="/5CCB0C0C/5CEA455F" Ref="R31"  Part="1" 
F 0 "R31" V 3700 3450 50  0000 C CNN
F 1 "10kR" V 3700 3050 50  0000 C CNN
F 2 "Resistor_SMD:R_0603_1608Metric_Pad1.05x0.95mm_HandSolder" V 3680 3250 50  0001 C CNN
F 3 "~" H 3750 3250 50  0001 C CNN
	1    3750 3250
	0    1    1    0   
$EndComp
$Comp
L Device:R R?
U 1 1
P 3750 3350
AR Path="/5CEA45E8" Ref="R?"  Part="1" 
AR Path="/5CCB0C0C/5CEA45E8" Ref="R32"  Part="1" 
F 0 "R32" V 3700 3550 50  0000 C CNN
F 1 "10kR" V 3700 3150 50  0000 C CNN
F 2 "Resistor_SMD:R_0603_1608Metric_Pad1.05x0.95mm_HandSolder" V 3680 3350 50  0001 C CNN
F 3 "~" H 3750 3350 50  0001 C CNN
	1    3750 3350
	0    1    1    0   
$EndComp
Wire Wire Line
	3600 3050 3350 3050
Wire Wire Line
	3350 3050 3350 3150
Wire Wire Line
	3350 3500 3200 3500
Wire Wire Line
	3600 3150 3350 3150
Connection ~ 3350 3150
Wire Wire Line
	3350 3150 3350 3500
Wire Wire Line
	3600 3250 3400 3250
Wire Wire Line
	3400 3250 3400 3350
Wire Wire Line
	3400 3600 3200 3600
Wire Wire Line
	3600 3350 3400 3350
Connection ~ 3400 3350
Wire Wire Line
	3400 3350 3400 3600
$Comp
L power:GND #PWR?
U 1 1
P 4250 3350
AR Path="/5CEB8B6B" Ref="#PWR?"  Part="1" 
AR Path="/5CCB0C0C/5CEB8B6B" Ref="#PWR0166"  Part="1" 
F 0 "#PWR0166" H 4250 3100 50  0001 C CNN
F 1 "GND" H 4255 3177 50  0000 C CNN
F 2 "" H 4250 3350 50  0001 C CNN
F 3 "" H 4250 3350 50  0001 C CNN
	1    4250 3350
	1    0    0    -1  
$EndComp
Wire Wire Line
	3900 3350 4250 3350
Wire Wire Line
	3900 3150 4250 3150
Wire Wire Line
	4250 3150 4250 3350
Connection ~ 4250 3350
Wire Wire Line
	3900 3250 4200 3250
Wire Wire Line
	4200 3250 4200 3050
Wire Wire Line
	3900 3050 4200 3050
Connection ~ 4200 3050
Wire Wire Line
	4200 3050 4200 2900
$Comp
L power:+3.3V #PWR?
U 1 1
P 4200 2900
AR Path="/5CECF916" Ref="#PWR?"  Part="1" 
AR Path="/5CCB0C0C/5CECF916" Ref="#PWR0167"  Part="1" 
F 0 "#PWR0167" H 4200 2750 50  0001 C CNN
F 1 "+3.3V" H 4215 3073 50  0000 C CNN
F 2 "" H 4200 2900 50  0001 C CNN
F 3 "" H 4200 2900 50  0001 C CNN
	1    4200 2900
	1    0    0    -1  
$EndComp
$Comp
L Device:R R?
U 1 1
P 9000 3150
AR Path="/5CECFD07" Ref="R?"  Part="1" 
AR Path="/5CCB0C0C/5CECFD07" Ref="R33"  Part="1" 
F 0 "R33" V 8950 3350 50  0000 C CNN
F 1 "10kR" V 8950 2950 50  0000 C CNN
F 2 "Resistor_SMD:R_0603_1608Metric_Pad1.05x0.95mm_HandSolder" V 8930 3150 50  0001 C CNN
F 3 "~" H 9000 3150 50  0001 C CNN
	1    9000 3150
	0    1    1    0   
$EndComp
$Comp
L Device:R R?
U 1 1
P 9000 3250
AR Path="/5CECFD0E" Ref="R?"  Part="1" 
AR Path="/5CCB0C0C/5CECFD0E" Ref="R34"  Part="1" 
F 0 "R34" V 8950 3450 50  0000 C CNN
F 1 "10kR" V 8950 3050 50  0000 C CNN
F 2 "Resistor_SMD:R_0603_1608Metric_Pad1.05x0.95mm_HandSolder" V 8930 3250 50  0001 C CNN
F 3 "~" H 9000 3250 50  0001 C CNN
	1    9000 3250
	0    1    1    0   
$EndComp
$Comp
L Device:R R?
U 1 1
P 9000 3350
AR Path="/5CECFD15" Ref="R?"  Part="1" 
AR Path="/5CCB0C0C/5CECFD15" Ref="R35"  Part="1" 
F 0 "R35" V 8950 3550 50  0000 C CNN
F 1 "10kR" V 8950 3150 50  0000 C CNN
F 2 "Resistor_SMD:R_0603_1608Metric_Pad1.05x0.95mm_HandSolder" V 8930 3350 50  0001 C CNN
F 3 "~" H 9000 3350 50  0001 C CNN
	1    9000 3350
	0    1    1    0   
$EndComp
$Comp
L Device:R R?
U 1 1
P 9000 3450
AR Path="/5CECFD1C" Ref="R?"  Part="1" 
AR Path="/5CCB0C0C/5CECFD1C" Ref="R36"  Part="1" 
F 0 "R36" V 8950 3650 50  0000 C CNN
F 1 "10kR" V 8950 3250 50  0000 C CNN
F 2 "Resistor_SMD:R_0603_1608Metric_Pad1.05x0.95mm_HandSolder" V 8930 3450 50  0001 C CNN
F 3 "~" H 9000 3450 50  0001 C CNN
	1    9000 3450
	0    1    1    0   
$EndComp
Wire Wire Line
	8850 3150 8600 3150
Wire Wire Line
	8600 3150 8600 3250
Wire Wire Line
	8600 3600 8450 3600
Wire Wire Line
	8850 3250 8600 3250
Connection ~ 8600 3250
Wire Wire Line
	8600 3250 8600 3600
Wire Wire Line
	8850 3350 8650 3350
Wire Wire Line
	8650 3350 8650 3450
Wire Wire Line
	8850 3450 8650 3450
Connection ~ 8650 3450
Wire Wire Line
	8650 3450 8650 3700
$Comp
L power:GND #PWR?
U 1 1
P 9500 3450
AR Path="/5CECFD2E" Ref="#PWR?"  Part="1" 
AR Path="/5CCB0C0C/5CECFD2E" Ref="#PWR0168"  Part="1" 
F 0 "#PWR0168" H 9500 3200 50  0001 C CNN
F 1 "GND" H 9505 3277 50  0000 C CNN
F 2 "" H 9500 3450 50  0001 C CNN
F 3 "" H 9500 3450 50  0001 C CNN
	1    9500 3450
	1    0    0    -1  
$EndComp
Wire Wire Line
	9150 3450 9500 3450
Wire Wire Line
	9150 3250 9500 3250
Wire Wire Line
	9500 3250 9500 3450
Connection ~ 9500 3450
Wire Wire Line
	9150 3350 9450 3350
Wire Wire Line
	9450 3350 9450 3150
Wire Wire Line
	9150 3150 9450 3150
Connection ~ 9450 3150
Wire Wire Line
	9450 3150 9450 3000
$Comp
L power:+3.3V #PWR?
U 1 1
P 9450 3000
AR Path="/5CECFD3D" Ref="#PWR?"  Part="1" 
AR Path="/5CCB0C0C/5CECFD3D" Ref="#PWR0169"  Part="1" 
F 0 "#PWR0169" H 9450 2850 50  0001 C CNN
F 1 "+3.3V" H 9465 3173 50  0000 C CNN
F 2 "" H 9450 3000 50  0001 C CNN
F 3 "" H 9450 3000 50  0001 C CNN
	1    9450 3000
	1    0    0    -1  
$EndComp
Wire Wire Line
	8650 3700 8450 3700
Text GLabel 1800 4700 0    50   Input ~ 0
RP2-CS0
Wire Wire Line
	1800 4700 1900 4700
Text GLabel 3300 3900 2    50   Input ~ 0
RP1-CS0
Wire Wire Line
	3300 3900 3200 3900
Text GLabel 7050 4800 0    50   Input ~ 0
RP2-CS1
Wire Wire Line
	7050 4800 7150 4800
Text GLabel 8550 4000 2    50   Input ~ 0
RP1-CS1
Wire Wire Line
	8550 4000 8450 4000
$Comp
L power:+3.3V #PWR?
U 1 1
P 6100 2450
AR Path="/5CE8919F" Ref="#PWR?"  Part="1" 
AR Path="/5CCB0C0C/5CE8919F" Ref="#PWR?"  Part="1" 
F 0 "#PWR?" H 6100 2300 50  0001 C CNN
F 1 "+3.3V" H 6115 2623 50  0000 C CNN
F 2 "" H 6100 2450 50  0001 C CNN
F 3 "" H 6100 2450 50  0001 C CNN
	1    6100 2450
	1    0    0    -1  
$EndComp
Wire Wire Line
	6300 2500 6100 2500
Wire Wire Line
	6100 2500 6100 2450
$Comp
L power:+3.3V #PWR?
U 1 1
P 850 2350
AR Path="/5CE98937" Ref="#PWR?"  Part="1" 
AR Path="/5CCB0C0C/5CE98937" Ref="#PWR?"  Part="1" 
F 0 "#PWR?" H 850 2200 50  0001 C CNN
F 1 "+3.3V" H 865 2523 50  0000 C CNN
F 2 "" H 850 2350 50  0001 C CNN
F 3 "" H 850 2350 50  0001 C CNN
	1    850  2350
	1    0    0    -1  
$EndComp
Wire Wire Line
	850  2350 850  2400
Wire Wire Line
	850  2400 1050 2400
Text Notes 3300 4350 0    50   ~ 0
STM SPI1
Text Notes 1400 4600 0    50   ~ 0
STM SPI2
Text Notes 6650 4700 0    50   ~ 0
STM SPI2
Text Notes 8550 4450 0    50   ~ 0
STM SPI1
Text Notes 5850 600  0    50   ~ 0
OT Side
Text Notes 550  600  0    50   ~ 0
IT Side
$EndSCHEMATC
